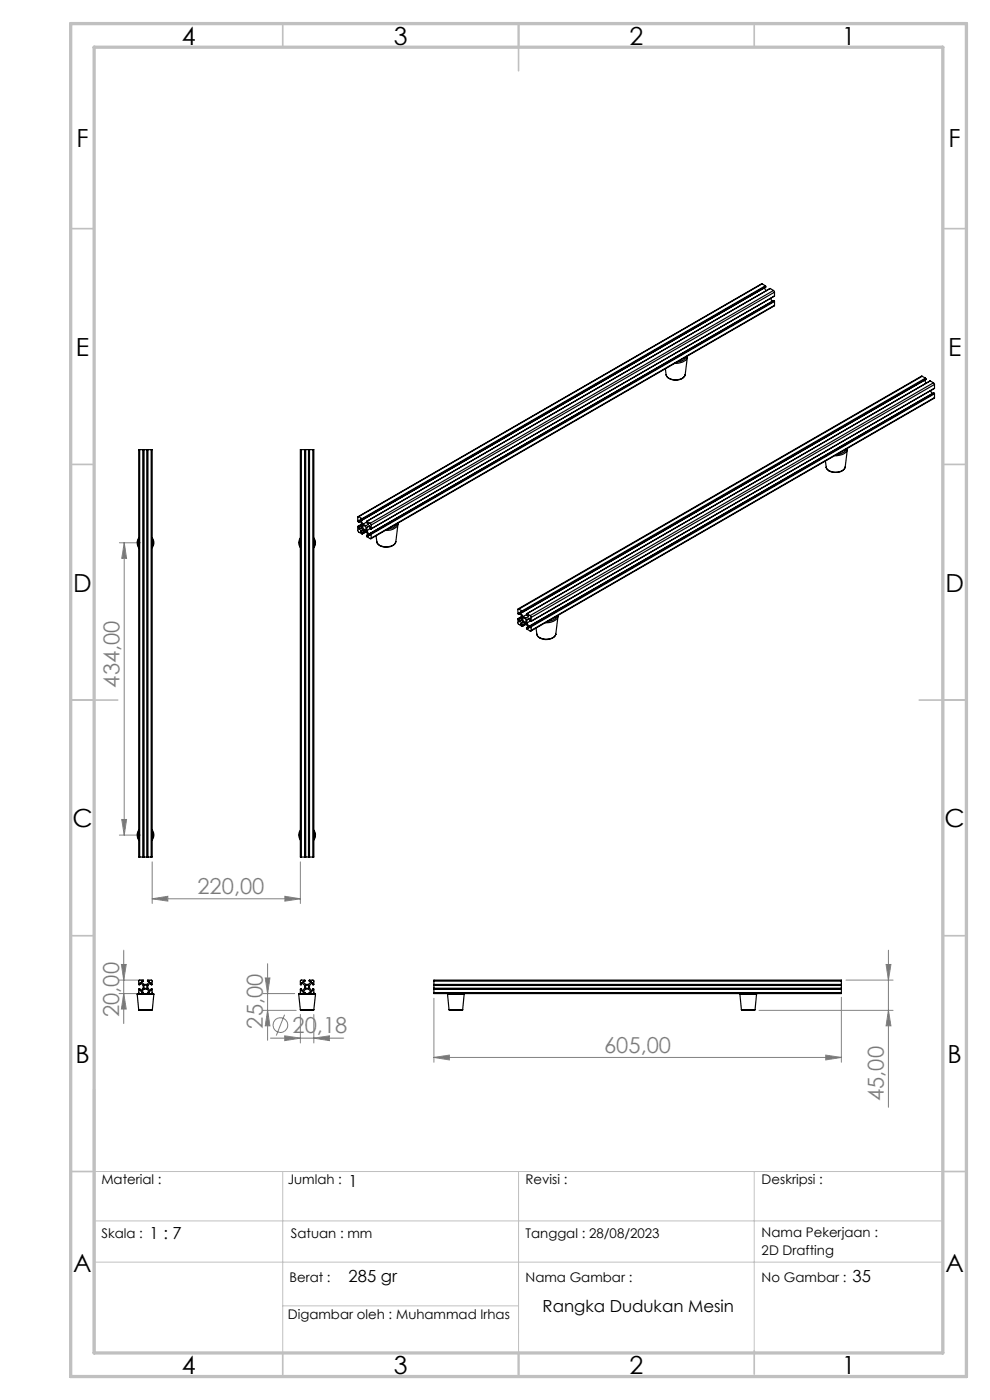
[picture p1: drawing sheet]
<svg xmlns="http://www.w3.org/2000/svg" width="210mm" height="297mm" viewBox="0 0 210 297" stroke-linecap="round" stroke-linejoin="round" font-family="sans-serif">
<g fill="none" stroke="#808080" stroke-width=".21">
<path d="M25.3 115.1h4.5M26.4 115.1v62.1M26.4 115.1l.4 3.4h-1zM25.3 177.2h4.5M25.8 173.8h1l-.4 3.4zM32.3 190.7l3.3-.6v1.1zM32.3 182.8v8.9M32.3 190.7h31.4M60.4 190.1l3.3 .6-3.3 .5zM63.7 182.8v8.9M25.3 207.9h5.1M25.3 210.8h5.1"/>
<path d="M25.8 204.6h1l-.6 3.3zM26.2 210.8l.6 3.3h-1zM26.2 201.6v15.5M55.8 214.3h7M55.8 210.8h6.7M56.3 207.5h1l-.5 3.3zM56.8 214.3l.5 3.3h-1zM56.8 204.4v16.3M60.4 215.3l-1.8 4.4M60.4 219.7l3.3 .5-3.3 .6zM63.7 215.2v6.1M66.6 215.2v6.1"/>
<path d="M92 211.8v13.6M161 214.3h28.4M178.5 211.6v13.8M179.5 207.9h9.9M188 204.6h1l-.5 3.3zM188.5 201.6v33.3M188.5 214.3l.5 3.3h-1zM57.4 220.2h15.5M66.6 220.2l3.3-.5v1.1zM92 224.3l3.3-.5v1.1zM92 224.3h86.5M175.2 223.8l3.3 .5-3.3 .6z"/>
<circle cx="59.5" cy="217.5" r="1.55"/>
</g>
<path d="M20 259h180M20 248.5h180v38.5h-180zM60 248.5v38.5M110 248.5v38.5M160 248.5v38.1M20 267.8h180M60 277h50" fill="none" stroke="#c0c0c0" stroke-width=".21"/>
<g fill="none" stroke="#c0c0c0" stroke-width=".35">
<path d="M60 5v5M110 5v10M160 5v5M15 48.5h5M200 48.5h5M15 98.5h5M200 98.5h5M15 148.5h10M195 148.5h10M15 198.5h5M200 198.5h5M15 248.5h5"/>
<path d="M200 248.5h5M60 287v5M110 287v5M160 286.6v4.9"/>
</g>
<path d="M20 231v56" fill="none" stroke="#c0c0c0" stroke-width=".5"/>
<path d="M15 5h190v287h-190zM20 10h180v277h-180z" fill="none" stroke="#c0c0c0" stroke-width=".7"/>
<g fill="#808080">
<path d="M60.4 219.7l3.3 .5-3.3 .6zM66.6 220.2l3.3-.5v1.1zM92 224.3l3.3-.5v1.1zM175.2 223.8l3.3 .5-3.3 .6zM32.3 190.7l3.3-.6v1.1zM60.4 190.1l3.3 .6-3.3 .5z"/>
<path d="M188.5 214.3l.5 3.3h-1zM188 204.6h1l-.5 3.3zM25.8 173.8h1l-.4 3.4zM26.4 115.1l.4 3.4h-1z"/>
<path d="M56.3 207.5h1l-.5 3.3zM56.8 214.3l.5 3.3h-1zM25.8 204.6h1l-.6 3.3zM26.2 210.8l.6 3.3h-1z"/>
</g>
<g fill="none" stroke="#000" stroke-width=".25">
<path d="M141.1 78.2l.2 1.4M145.3 79.5a2.33 2.33 0 0 1-3.4 .8l-.6-.7M145.6 75.7a1.91 1.91 0 0 1-1.9 1.1M145.8 75.5a1.33 1.33 0 0 1-1.3 1.4l-1.4 .2M145.8 75.7l-.5 3.8a2.46 2.46 0 0 1-4 .1M161.7 60.2l-85.7 49.4M161.7 60.2l-85.6 49.4M161.7 60.2l.6 .4M162.1 61.1l.4 .6M162.3 60.6l.1 .1M162.3 60.6l-85.5 49.4M162.4 60.9l-85.5 49.4"/>
<path d="M162.4 60.7l-85.5 49.4M162.4 60.7v.2M163.4 61.2l-85.6 49.4M163.4 61.2l.7 .4M163.4 63.3l.4 .6M164 63.8h.1M164.1 61.6l.2 .4M164.1 61.6l-85.6 49.4M164.1 63.8l-85.6 49.4M164.1 63.8h.1M164.2 63.8l.1 .2M164.2 63.8l-85.5 49.4"/>
<path d="M164.3 62.8h.1M164.3 64.8l-85.6 49.5M164.3 62.8l-85.6 49.4M164.3 62l-85.6 49.4M164.3 62v.8M164.3 64v.8M164.3 64l-85.6 49.3M164.3 64.8l-85.6 49.4M195.6 79.8l-85.7 49.4M195.6 79.8l-85.5 49.4M195.6 79.8l.7 .4M29.6 95.4h-.2v86.4h.2"/>
<path d="M29.6 95.4h.7M29.6 95.4v86.4M30.3 95.4h.1M30.3 95.4v86.4M30.4 95.4v86.4M30.4 95.4h.9M30.6 95.4v86.4M31.2 95.4v86.4M31.3 95.4h.1M31.3 95.4v86.4M31.4 95.4v86.4M31.4 95.4h.7"/>
<path d="M32.1 95.4h.2v86.4h-.2M32.1 95.4v86.4M63.9 95.4h-.2v86.4h.2M63.9 95.4h.7M63.9 95.4v86.4M64.6 95.4h.1M64.6 95.4v86.4M64.7 95.4v86.4M64.7 95.4h.9M64.8 95.4v86.4M65.4 95.4v86.4M65.6 95.4h.1"/>
<path d="M65.6 95.4v86.4M65.7 95.4v86.4M65.7 95.4h.7M66.4 95.4h.2v86.4h-.2M66.4 95.4v86.4M175.1 97.8l.2 1.3M175.3 99.1a2.14 2.14 0 0 0 2.7 1.1l.9-.5 .3-.6M175.3 99.1a2.46 2.46 0 0 0 3.6 .6l.4-.6M175.3 99.1h.1M179.3 99.1h.1M179.5 95.2a2.25 2.25 0 0 1-1.9 1.2M179.7 95.1v.3"/>
<path d="M179.7 95.4a2.42 2.42 0 0 1-2.6 1.3M179.7 95.4l-.4 3.7M196.1 80.7l.4 .6M196.3 80.2l.1 .2M196.3 80.2l-85.6 49.4M196.4 80.5h.1M196.4 80.5l-85.6 49.4M196.4 80.4l-85.6 49.3M196.4 80.4v.1M197.3 80.8h.1M197.3 80.8l-85.6 49.4M197.3 80.8l.7 .4"/>
<path d="M197.4 82.9l.3 .6M198 81.2l.2 .4M198 81.2l-85.5 49.4M198 83.4l-85.6 49.3M198 83.4l-85.5 49.3M198 83.4h.2M198.2 83.4v.1M198.2 83.4l-85.6 49.4M198.2 82.4l-85.6 49.4M198.2 84.3l-85.6 49.6M198.2 81.6l-85.5 49.4M198.2 81.6v.8"/>
<path d="M198.2 83.5v.8M198.2 82.4l-85.5 49.4M198.2 83.5l-85.5 49.5M198.2 84.3l-85.5 49.4M29.4 114.1a1.85 1.85 0 0 0 0 2.1M29.4 114.4l-.2 .7 .2 .9M32.3 114.1a1.7 1.7 0 0 1 0 2.1M32.3 114.4l.2 .7-.2 .9M63.7 114.1a1.7 1.7 0 0 0 0 2.1M63.7 114.4l-.2 .5 .2 1.1M66.6 114.1a1.7 1.7 0 0 1 0 2.1M66.6 114.4l.2 .8-.2 .8"/>
<path d="M76 111.7l-.1 1 1 .5M76 111.7l.1 .1M76.1 111.8l.1 .1M76.1 109.6l-.2 .1v.9l.3 .1M76.1 109.6l.7 .4M76.2 110.7l.2-.1-.3 .1M76.2 110.7v-.4l.6 1v.7l-.5 .3-.1-.1M76.2 111.9v.3M76.5 110.3l.5 .9M76.5 112.8l.3 .2M76.6 110.2l-.1 .1M76.7 111.2l-.8 .5"/>
<path d="M76.8 111.2l-.8 .5M76.8 113l.1 .1M76.8 110l.1 .1M76.8 111.3l-.7 .5M76.8 111.8l-.6 .4M76.8 111.5l-.6 .4M76.9 110.3l-.4-.2v.2M76.9 113.2l.8-.4-.8 .5M76.9 110.1v.2M76.9 113.1v.1M77 111.5a.5 .5 0 0 1 .6 .3 .5 .5 0 0 1-.2 .6l-.4-.3zM77.2 112.4l-.7 .4"/>
<path d="M77.5 112.6l-.7 .4M77.6 112.7l-.6-.3-.5 .2v.2M77.6 112.7l.5 1.1-.3-.2M77.6 112.7l-.7 .4M77.8 110.8l.3 .4-.5 .3-.6-.3M77.8 110.8l-.8 .4M77.8 113.6l.2-.2-.2 .2M77.8 110.6v.2M77.8 113.6v.3l.8 .4 .1-.1M77.8 110.6l.7 .4M77.8 112.6l.5 .9M78.5 113.4l-.2 .1"/>
<path d="M78.5 111l.2 .4M78.5 112.1l-.2-.5-.5 .3v.7M78.5 112.1l-.7 .5M78.7 113.2h-.2v.4l-.2-.1M78.7 113.2v.1M78.7 111.4v.8l-.2-.1M78.7 113.3v.9M79.8 113.7l.1 1.3M84 114.9a2.44 2.44 0 0 1-3.9 .5l-.2-.4M84 114.9a2.17 2.17 0 0 1-2.7 1.1l-.9-.4-.5-.6M84.2 111.1a2.11 2.11 0 0 1-1.9 1.1M84.4 111v.2"/>
<path d="M84.4 111.2a2.43 2.43 0 0 1-2.7 1.3M84.4 111.2l-.4 3.7M109.9 131.3v1l.9 .6M109.9 131.3h.1M110 131.3l.1 .1M110.1 129.2l-.2 .1v.9l.2 .1M110.1 129.2l.6 .4M110.1 130.3v-.4l.7 1M110.1 131.4v.4M110.3 130.1l-.2 .2M110.3 130.2l-.2 .1M110.4 129.9l.5 .9"/>
<path d="M110.4 132.4l.3 .2M110.6 129.8l-.2 .1M110.7 130.8l-.8 .5M110.7 132.6l.1 .1M110.7 129.6l.1 .1M110.8 130.9v.7l-.6 .3-.1-.1M110.8 130.9l-.8 .4M110.8 131.4l-.7 .4M110.8 131.1l-.7 .3M110.8 129.7v.2l-.4-.2v.2M110.8 132.9l.8-.5-.8 .5M110.8 132.7v.2"/>
<path d="M110.9 131.2a.47 .47 0 0 1 .6 .2 .47 .47 0 0 1-.1 .6l-.5-.5zM111.1 132l-.7 .4M111.4 132.2l-.7 .4M111.5 132.3l-.6-.4-.5 .4v.1M111.5 132.3l.6 1-.3-.1M111.5 132.3l-.7 .4M111.7 130.4l.4 .3v.1l-.6 .3-.6-.3M111.7 130.4l-.8 .4M111.8 130.2l-.1 .2M111.8 133.2l-.1 .3 .8 .4 .2-.2M111.8 130.2l.7 .4M111.8 132.2l.5 .9"/>
<path d="M112 133l-.3 .2M112.4 133l-.1 .1M112.5 130.6l.2 .4M112.5 131.8l-.7 .4M112.5 131.8h.2M112.5 131.8l-.1-.5-.1-.1-.5 .3v.7M112.5 132.7l-.1 .5-.1-.1M112.5 132.7l.1 .1M112.6 132.8l.1 .2M112.7 131v.8M112.7 133v.7M113.7 133.2l.2 1.3"/>
<path d="M113.9 134.5a2.19 2.19 0 0 0 3.1 1l.7-.5 .2-.5M113.9 134.5a2.47 2.47 0 0 0 3.3 .8l.3-.2 .4-.6M118.1 130.7a2.13 2.13 0 0 1-1.9 1.1M118.4 130.6v.2M118.4 130.8a2.49 2.49 0 0 1-2.7 1.3M118.4 130.8l-.5 3.7M29.4 176.1a1.92 1.92 0 0 0 0 2.1M29.4 176.4l-.2 .7 .2 .8M32.3 176.1a1.76 1.76 0 0 1 0 2.1M32.3 176.4l.2 .7-.2 .8M63.7 176.1a1.76 1.76 0 0 0 0 2.1M63.7 176.4l-.2 .5 .2 1"/>
<path d="M66.6 176.1a1.76 1.76 0 0 1 0 2.1M66.6 176.4l.2 .8-.2 .7M29.6 181.8h.7M30.3 181.8h.1M30.4 181.8h.9M31.3 181.8h.1M31.4 181.8h.7M63.9 181.8h.7M64.6 181.8h.1M64.7 181.8h.9M65.6 181.8h.1M65.7 181.8h.7"/>
<path d="M29.1 210.9h3.5M29.1 210.9l.3 3.3M29.4 214.2l.1 .1h2.7l.1-.1M29.4 214.2h2.9M29.6 210.8h-.5v.1M29.6 210.8l-.2-.2v-.8h.3v.4h.1l.6-.5v-.6l-.6-.6h-.1l-.1 .4-.2-.1 .1-.8 .9-.1v.2l-.4 .1v.1l.6 .5h.6l.5-.5v-.1l-.4-.1v-.2h.9l.1 1h-.3v-.4h-.1l-.5 .6v.6l.5 .5h.1l.1-.4h.2v.8l-.2 .2M29.6 210.8h.7M30.3 210.8l.1-.3h-.4v-.1l.6-.6h.6l.5 .6v.1l-.4 .1 .1 .2M30.3 210.8h1.1M31.4 210.8h.7M32.1 210.8h.5v.1M32.6 210.9l-.3 3.3"/>
<path d="M63.4 210.9h3.5M63.4 210.9l.3 3.3M63.7 214.2l.1 .1h2.7l.1-.1M63.7 214.2h2.9M63.9 210.8h-.5v.1M63.9 210.8l-.2-.2v-.8h.3v.4h.1l.5-.5v-.6l-.5-.6h-.1l-.1 .4h-.2v-.8l.2-.2h.8v.2l-.4 .1v.1l.5 .5h.6l.6-.5v-.1l-.4-.1v-.2l1 .1v.9h-.2l-.1-.4h-.1l-.5 .6v.6l.5 .5h.1v-.4h.3v.8l-.2 .2M63.9 210.8h.7M64.6 210.8l.1-.3h-.4v-.1l.5-.6h.6l.6 .6v.1l-.4 .1 .1 .2M64.6 210.8h1.1M65.7 210.8h.7M66.4 210.8h.5v.1M66.9 210.9l-.3 3.3"/>
<path d="M92 210.6v.2h86.5v-.2M92 209.8v.1M92 208.1v-.2h86.5v.2M92 208.8v.1M92 208.9h86.5M92 209.8h86.5M92 209.9h86.5M92 208.8h86.5M92 208.1h86.5M92 208.1v.7M92 208.9v.9M92 209.9v.7"/>
<path d="M92 210.6h86.5M92 209.1h86.5M92 209.7h86.5M94.9 210.9h3.6M94.9 210.9l.3 3.3M95.1 210.8l-.2 .1M95.2 214.2l.2 .1h2.7v-.1M95.2 214.2h2.9M98.3 210.8l.2 .1M98.5 210.9l-.4 3.3M157 210.9h3.5M157 210.9l.3 3.3"/>
<path d="M157.1 210.8l-.1 .1M157.3 214.2v.1h2.8l.1-.1M157.3 214.2h2.9M160.3 210.8l.2 .1M160.5 210.9l-.3 3.3M178.5 209.8v.1M178.5 208.8v.1M178.5 208.1v.7M178.5 208.9v.9M178.5 209.9v.7"/>
<circle cx="30.9" cy="209.3" r=".35"/>
<circle cx="65.2" cy="209.4" r=".36"/>
</g>
<g font-size="5.3">
<text x="38.5" y="9.5">4</text>
<text x="83.5" y="9.5">3</text>
<text x="133.6" y="9.5">2</text>
<text x="178.6" y="9.5">1</text>
<text x="16.2" y="31.3">F</text>
<text x="201.2" y="31.3">F</text>
<text x="16.1" y="75.5">E</text>
<text x="201.1" y="75.5">E</text>
<text x="15.5" y="125.5">D</text>
<text x="200.5" y="125.5">D</text>
<text x="15.4" y="175.5">C</text>
<text x="200.4" y="175.5">C</text>
<text x="16" y="225.5">B</text>
<text x="201" y="225.5">B</text>
<text x="15.5" y="269.8">A</text>
<text x="200.5" y="269.8">A</text>
<text x="38.5" y="291.5">4</text>
<text x="83.5" y="291.5">3</text>
<text x="133.6" y="291.5">2</text>
<text x="178.6" y="291.5">1</text>
</g>
<g font-size="4.7" fill="#808080">
<text x="25.3" y="145.9" transform="rotate(-90 25.3 145.9)">434,00</text>
<text x="41.9" y="189.6">220,00</text>
<text x="25.3" y="215.8" transform="rotate(-90 25.3 215.8)">20,00</text>
<text x="55.8" y="218.2" transform="rotate(-90 55.8 218.2)">25,00</text>
<text x="62.1" y="219.2">20,18</text>
<text x="128.1" y="223.3">605,00</text>
<text x="187.5" y="233.6" transform="rotate(-90 187.5 233.6)">45,00</text>
</g>
<g font-size="3.5">
<text x="74" y="251.7">1</text>
<text x="31.7" y="262.8">1 : 7</text>
<text x="74" y="271.9">285 gr</text>
<text x="180.8" y="271.9">35</text>
<text x="115.1" y="278.3">Rangka Dudukan Mesin</text>
</g>
<g font-size="2.8">
<text x="21.5" y="251.2">Material :</text>
<text x="61" y="251.2">Jumlah :</text>
<text x="111.5" y="251.2">Revisi :</text>
<text x="161.6" y="251.2">Deskripsi :</text>
<text x="21.5" y="262.7">Skala :</text>
<text x="61.7" y="262.7">Satuan : mm</text>
<text x="111.5" y="262.7">Tanggal : 28/08/2023</text>
<text x="161.6" y="262.4">Nama Pekerjaan :</text>
<text x="161.6" y="266.3">2D Drafting</text>
<text x="61.4" y="272">Berat :</text>
<text x="111.5" y="272">Nama Gambar :</text>
<text x="161.6" y="272">No Gambar :</text>
<text x="61.1" y="279.9">Digambar oleh : Muhammad Irhas</text>
</g>
</svg>
